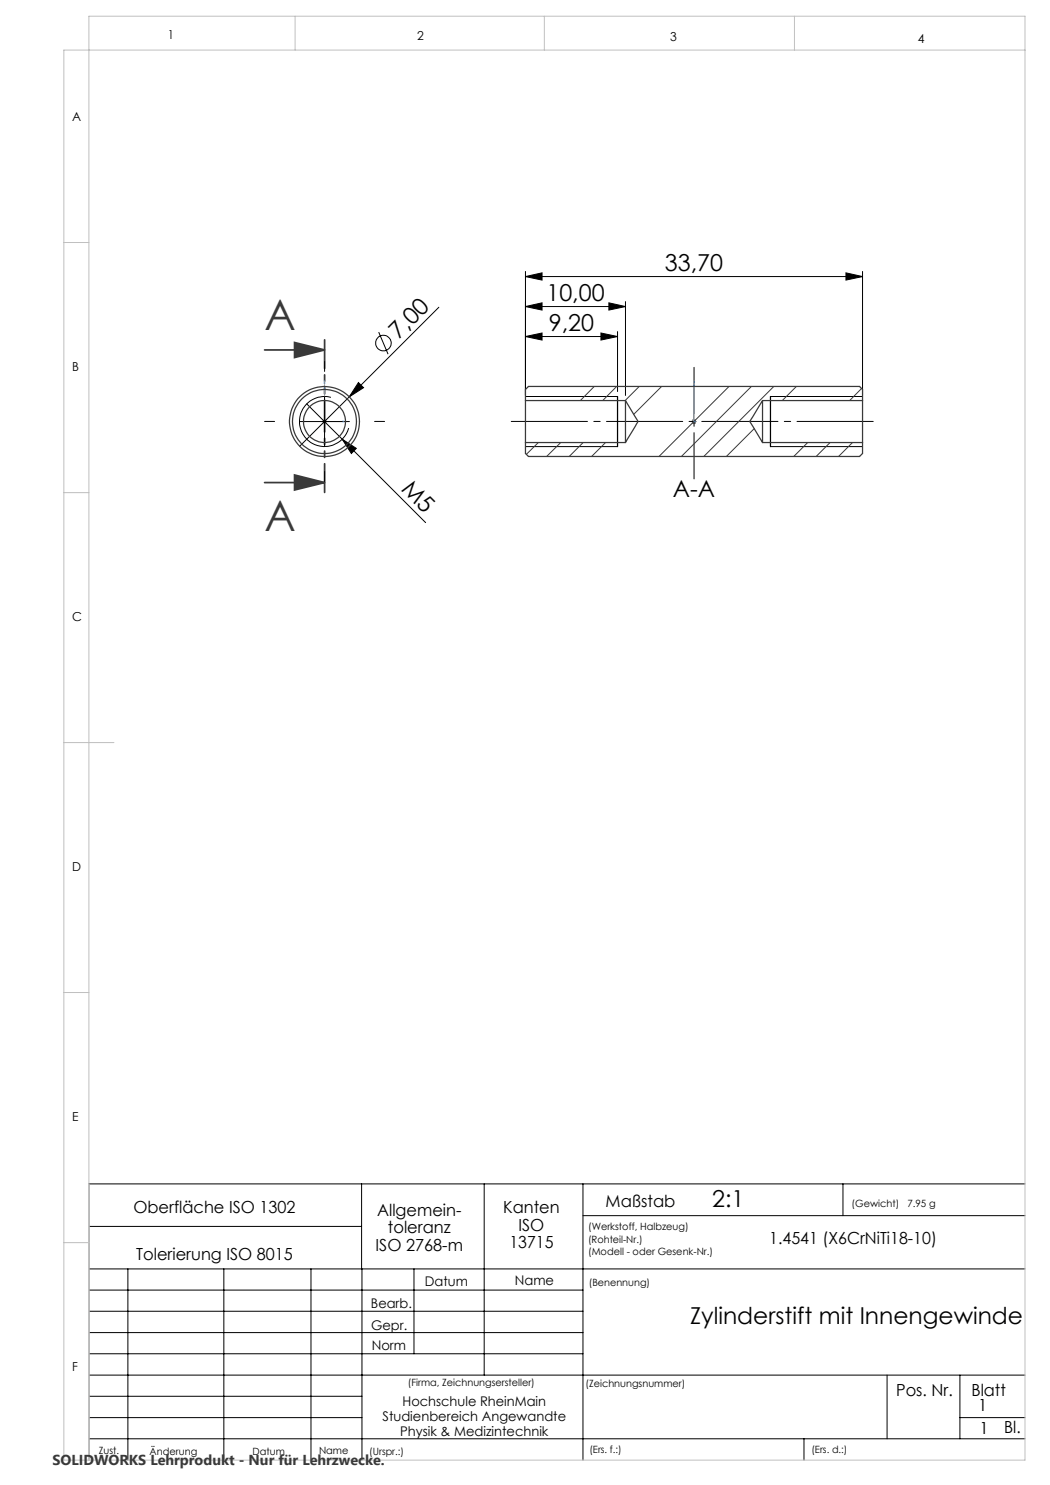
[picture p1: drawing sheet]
<svg xmlns="http://www.w3.org/2000/svg" width="210mm" height="297mm" viewBox="0 0 210 297" stroke-linecap="round" stroke-linejoin="round" font-family="sans-serif">
<g fill="none" stroke="#000" stroke-width=".2">
<path d="M105.1 55.3l3.3-.7v1.4zM105.1 54.3v24.8M105.1 55.3h67.4M169.2 54.6l3.3 .7-3.3 .7zM172.5 54.3v24.8M64.9 79.3v10M66.2 79.5a5 5 0 0 0-6.1 3.5 5 5 0 0 0 3.5 6.2 5 5 0 0 0 6.1-3.6M71.7 76.5l1 1-2.9 1.9zM75.7 66.4l1.9 4.4M87.8 61.5l-27.9 27.7M105.1 67.3l3.3-.7v1.4zM105.1 67.3h18.4"/>
<path d="M105.1 79.3h18.4M105.1 61.3l3.3-.7v1.4zM105.1 61.3h20M120.2 66.6l3.3 .7-3.3 .7zM121.8 60.6l3.3 .7-3.3 .7zM123.5 66.3v12M125.1 60.3v18.8M154.1 79.3h18.4M59.9 84.3h10M61.3 80.8l23.8 23.7M68.4 87.8l2.9 1.9-1 1zM105.1 89.3h18.4"/>
<path d="M154.1 89.3h18.4M72.3 236.8v17M96.8 236.8v38.2M116.6 236.8v55.2M168.6 236.8v6.3M205 236.8h-187.2v55.2M17.8 253.8h187.2M17.8 258h98.8M17.8 245.3h54.5M25.6 253.8v38.2M44.8 253.8v38.2M62.2 253.8v38.2"/>
<path d="M72.4 253.8v38.2M82.8 253.8v17M116.6 243.1h88.4M17.8 270.8h98.8M17.8 266.5h98.8M17.8 262.3h98.8M17.8 279.3h54.6M17.8 275h187.2M177.4 275v12.8M192 275v12.8M17.8 287.8h187.2M17.8 283.5h54.6"/>
<path d="M160.8 287.8v4.2M192 283.5h13"/>
<circle cx="76.7" cy="68.6" r="1.56"/>
</g>
<path d="M52.9 70h12M58.9 68.5l6 1.5-6 1.5zM52.9 96.5h12M58.9 95l6 1.5-6 1.5z" fill="none" stroke="#393939" stroke-width=".35"/>
<path d="M64.9 76.2l.1 .4h-.2zM64.9 76.2v8.1h4.1M138.8 76.2v.4v-.4M138.8 76.2v8.1M68.5 84.2l.5 .1-.5 .1zM138.8 84.2v.2zM138.8 84.3h.1" fill="none" stroke="#53a9ff" stroke-width=".2"/>
<path d="M64.4 84.3h1M64.6 84l.7 .7M64.9 83.8v1M65.3 84l-.7 .7M138.3 84.3h1M138.4 84l.7 .7M138.8 83.8v1M139.1 84l-.7 .7" fill="none" stroke="#808080" stroke-width=".2"/>
<path d="M138.8 95.8v-22.3" fill="none" stroke="#000" stroke-width=".2" stroke-dasharray="15.2 1.3 1.3 1.3" stroke-dashoffset="6"/>
<path d="M175.8 84.3h-74.7" fill="none" stroke="#000" stroke-width=".2" stroke-dasharray="15.2 1.3 1.3 1.3" stroke-dashoffset="-1.2"/>
<path d="M64.9 68v30.5" fill="none" stroke="#393939" stroke-width=".35" stroke-dasharray="6.3 1.3 1.3 1.3 1.3 1.3" stroke-dashoffset=".6"/>
<path d="M59 3.2v6.8M108.9 3.2v6.8M158.9 3.2v6.8M205 10h-192.2v282h192.2v-288.8h-187.2v288.8M12.8 48.5h5M12.8 98.5h5M12.8 148.5h10M12.8 198.5h5M12.8 248.5h5" fill="none" stroke="#c0c0c0" stroke-width=".2"/>
<path d="M64.9 74.3v-2M54.9 84.3h-2M64.9 94.3v2M74.9 84.3h2" fill="none" stroke="#000" stroke-width=".2" stroke-dasharray="15.2 1.3 1.3 1.3"/>
<path d="M123.5 79.3v10M154.1 79.3v10" fill="none" stroke="#000" stroke-width=".25"/>
<path d="M58.9 68.5l6 1.5-6 1.5zM58.9 95l6 1.5-6 1.5z" fill="#393939"/>
<g fill="#53a9ff">
<path d="M68.5 84.2l.5 .1-.5 .1zM64.9 76.2l.1 .4h-.2z"/>
<path d="M138.8 84.2v.2zM138.8 76.2v.4zM138.8 84.2v.2zM138.8 76.2v.4z"/>
</g>
<g fill="#000">
<path d="M71.7 76.5l1 1-2.9 1.9zM68.4 87.8l2.9 1.9-1 1z"/>
<path d="M105.1 55.3l3.3-.7v1.4zM169.2 54.6l3.3 .7-3.3 .7z"/>
<path d="M105.1 67.3l3.3-.7v1.4zM120.2 66.6l3.3 .7-3.3 .7z"/>
<path d="M121.8 60.6l3.3 .7-3.3 .7zM105.1 61.3l3.3-.7v1.4z"/>
</g>
<g fill="none" stroke="#393939" stroke-width=".25">
<path d="M105.1 80.1v8.4M105.1 80.1h20M105.1 88.5h20M105.1 80.1v-2.2l.6-.6h66.2l.6 .6v2.2M105.1 88.5v2.2l.6 .6h66.2l.6-.6v-2.2M125.1 80.1l2.5 4.2-2.5 4.2M125.1 80.1v8.4M152.5 80.1l-2.5 4.2 2.5 4.2M152.5 80.1v8.4M152.5 80.1h20M152.5 88.5h20M172.5 80.1v8.4"/>
<circle cx="64.9" cy="84.3" r="7"/>
<circle cx="64.9" cy="84.3" r="6.4"/>
<circle cx="64.9" cy="84.3" r="4.2"/>
</g>
<g fill="none" stroke="#393939" stroke-width=".2">
<path d="M118.9 77.3l-2.8 2.8M123.3 77.3l-2.8 2.8M127.8 77.3l-2.8 2.8M132.3 77.3l-5.5 5.6M145.8 77.3l-14 14M150.3 77.3l-14 14M154.8 77.3l-14 14M159.3 77.3l-2.8 2.8M172.3 77.7l-2.4 2.4M107.7 88.5l-2.4 2.4M112.1 88.5l-2.8 2.8M116.6 88.5l-2.8 2.8"/>
<path d="M121.1 88.5l-2.8 2.8M150.8 85.7l-5.5 5.6M161.5 88.5l-2.7 2.8M166 88.5l-2.8 2.8M170.5 88.5l-2.8 2.8"/>
</g>
<g font-size="8.5" fill="#393939">
<text x="52.9" y="66.1">A</text>
<text x="52.9" y="106.2">A</text>
</g>
<g font-size="4.7">
<text x="133" y="54.3">33,70</text>
<text x="109.3" y="60.3">10,00</text>
<text x="79.7" y="68" transform="rotate(-45 79.7 68)">7,00</text>
<text x="109.8" y="66.3">9,20</text>
<text x="80.1" y="98" transform="rotate(45 80.1 98)">M5</text>
<text x="134.6" y="99.4">A-A</text>
<text x="142.5" y="241.5">2:1</text>
<text x="138" y="264.7">Zylinderstift mit Innengewinde</text>
</g>
<g font-size="3.3">
<text x="26.7" y="242.7">Oberfläche ISO 1302</text>
<text x="75.4" y="243.2">Allgemein-</text>
<text x="100.6" y="242.7">Kanten</text>
<text x="121.1" y="241.4">Maßstab</text>
<text x="27.2" y="251.9">Tolerierung ISO 8015</text>
<text x="75.1" y="250.2">ISO 2768-m</text>
<text x="77.6" y="246.7">toleranz</text>
<text x="101.9" y="249.7">13715</text>
<text x="103.7" y="246.2">ISO</text>
<text x="153.8" y="248.7">1.4541 (X6CrNiTi18-10)</text>
<text x="179.2" y="279.2">Pos. Nr.</text>
<text x="194.3" y="279.2">Blatt</text>
<text x="195.7" y="282.1">1</text>
<text x="195.9" y="286.9">1</text>
<text x="200.8" y="286.7">Bl.</text>
</g>
<text font-size="2.9" fill="#393939" x="10.5" y="292.9">SOLIDWORKS Lehrprodukt - Nur für Lehrzwecke.</text>
<g font-size="2.7">
<text x="85" y="257.2">Datum</text>
<text x="103" y="257.1">Name</text>
<text x="74.2" y="261.6">Bearb.</text>
<text x="74.2" y="265.9">Gepr.</text>
<text x="74.3" y="270.1">Norm</text>
<text x="80.5" y="281.1">Hochschule RheinMain</text>
<text x="76.5" y="284.1">Studienbereich Angewandte</text>
<text x="80" y="287.1">Physik &amp; Medizintechnik</text>
</g>
<g font-size="2.5">
<text x="33.6" y="7.8">1</text>
<text x="83.4" y="8.1">2</text>
<text x="134" y="8.2">3</text>
<text x="183.6" y="8.5">4</text>
<text x="14.5" y="24.2">A</text>
<text x="14.5" y="74.2">B</text>
<text x="14.5" y="124.2">C</text>
<text x="14.5" y="174.2">D</text>
<text x="14.5" y="224.2">E</text>
<text x="14.5" y="274.2">F</text>
</g>
<g font-size="2">
<text x="170.3" y="241.4">(Gewicht)</text>
<text x="181.5" y="241.4">7.95 g</text>
<text x="117.6" y="246.1">(Werkstoff, Halbzeug)</text>
<text x="117.6" y="248.6">(Rohteil-Nr.)</text>
<text x="117.6" y="251.1">(Modell - oder Gesenk-Nr.)</text>
<text x="117.8" y="257.2">(Benennung)</text>
<text x="81.6" y="277.3">(Firma, Zeichnungsersteller)</text>
<text x="117.1" y="277.4">(Zeichnungsnummer)</text>
<text x="19.8" y="290.7">Zust.</text>
<text x="29.9" y="290.9">Änderung</text>
<text x="50.5" y="290.9">Datum</text>
<text x="63.8" y="290.8">Name</text>
<text x="73.9" y="291.1">(Urspr.:)</text>
<text x="117.9" y="290.7">(Ers. f.:)</text>
<text x="162.3" y="290.6">(Ers. d.:)</text>
</g>
</svg>
